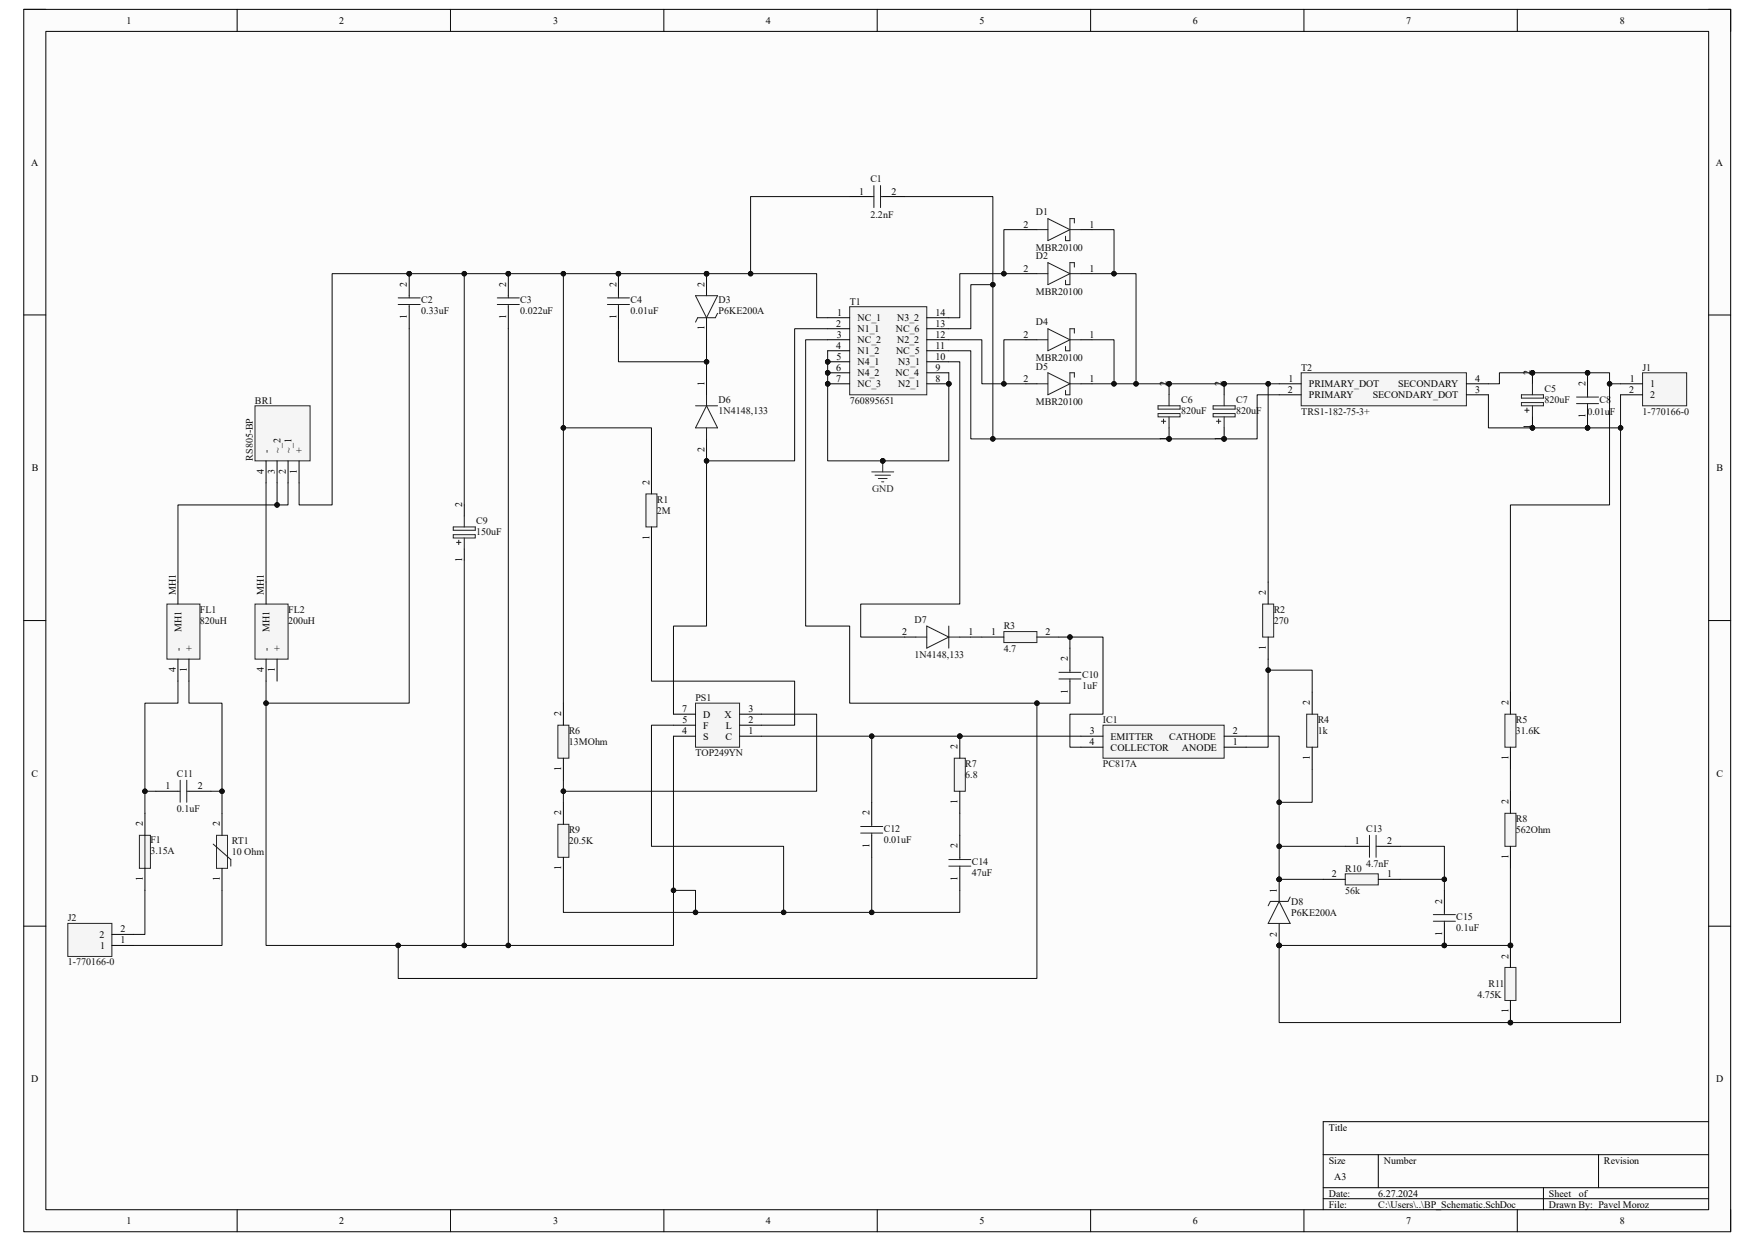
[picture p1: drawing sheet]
# Altium schematic sheet BP_Schematic.SchDoc
size A3; SheetNumber: 1; SheetTotal: 1

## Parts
BR1  RS805-BP  [RS805BP]
C1  2.2nF  [GRM21x]
C2  0.33uF  [CAPC9863X510N]
C3  0.022uF  [ECHU_E1_E2_E3_E3a_4]
C4  0.01uF  [GRM21x]
C5  820uF  [T520H]
C6  820uF  [T520H]
C7  820uF  [T520H]
C8  0.01uF  [GRM21x]
C9  150uF  [CAPPM7343X310N]
C10  1uF  [ECQE4105KF]
C11  0.1uF  [CAPC2012X135N]
C12  0.01uF  [GRM21x]
C13  4.7nF  [B32652_(18_x_6)]
C14  47uF  [KR355WD7LG274MH01L]
C15  0.1uF  [B32652_(18_x_6)]
D1  MBR20100  [TO508P485X1018X1930-2P]
D2  MBR20100  [TO508P485X1018X1930-2P]
D3  P6KE200A  [DIOAD1936W88L640D324]
D4  MBR20100  [TO508P485X1018X1930-2P]
D5  MBR20100  [TO508P485X1018X1930-2P]
D6  1N4148,133  [DIOAD1165W56L425D185]
D7  1N4148,133  [DIOAD1165W56L425D185]
D8  P6KE200A  [DIOAD1936W88L640D324]
F1  3.15A  [FUSC12145X450N]
FL1  820uH  [DMT220038L]
FL2  200uH  [DMT220038L]
IC1  PC817A  [DIP762W60P254L458H450Q4N]
J1  1-770166-0  [17701660]
J2  1-770166-0  [17701660]
PS1  TOP249YN  [TOP249YN]
R1  2M  [ERA2AED122X]
R2  270  [ERA2AED122X]
R3  4.7  [ERA3AEB101V]
R4  1k  [ERJUP6]
R5  31.6K  [RESC1005X37N]
R6  13MOhm  [RESC1608X55N]
R7  6.8  [ERA3AEB101V]
R8  562Ohm  [ERJUP6]
R9  20.5K  [ERA2AED122X]
R10  56k  [ERJUP6]
R11  4.75K  [ERA3AEB101V]
RT1  10 Ohm  [10D207LD]
T1  760895651  [760895651]
T2  TRS1-182-75-3+  [TRS1182753]

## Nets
GND: T1.4(N1_2) T1.5(N4_1) T1.6(N4_2) T1.7(NC_3) T1.8(N2_1) T1.9(NC_4)
NetBR1_1: BR1.1(+) C1.1 C2.2 C3.2 C4.2 C9.2(-) D3.2(A) R1.2 R6.2 T1.1(NC_1)
NetBR1_2: BR1.2(~_1) BR1.3(~_2) FL1.MH1
NetBR1_4: BR1.4(-) FL2.MH1
NetC1_2: C1.2 C6.1(+) C7.1(+) T1.11(NC_5) T1.13(NC_6) T2.2(PRIMARY)
NetC2_1: C2.1 C3.1 C9.1(+) C10.1 C12.1 C14.1 FL2.4(-) PS1.4(S) PS1.5(F) R9.1 T1.3(NC_2)
NetC4_1: C4.1 D3.1(K) D6.1(K)
NetC5_1: C5.1(+) C8.1 C15.1 D8.2(A) J1.2 R8.1 R11.1 R11.2 T2.3(SECONDARY_DOT)
NetC5_2: C5.2(-) C8.2 J1.1 R5.2 T2.4(SECONDARY)
NetC6_2: C6.2(-) C7.2(-) D1.1(K) D2.1(K) D4.1(K) D5.1(K) R2.2 T2.1(PRIMARY_DOT)
NetC10_2: C10.2 IC1.4(COLLECTOR) R3.2
NetC11_1: C11.1 F1.2 FL1.4(-)
NetC11_2: C11.2 FL1.1(+) RT1.2
NetC12_2: C12.2 IC1.3(EMITTER) PS1.1(C) R7.2
NetC13_1: C13.1 D8.1(K) IC1.2(CATHODE) R4.1 R10.2
NetC13_2: C13.2 C15.2 R10.1
NetC14_2: C14.2 R7.1
NetD1_2: D1.2(A) D2.2(A) T1.14(N3_2)
NetD4_2: D4.2(A) D5.2(A) T1.12(N2_2)
NetD6_2: D6.2(A) PS1.7(D) T1.2(N1_1)
NetD7_1: D7.1(K) R3.1
NetD7_2: D7.2(A) T1.10(N3_1)
NetF1_1: F1.1 J2.2
NetIC1_1: IC1.1(ANODE) R2.1 R4.2
NetJ2_1: J2.1 RT1.1
NetPS1_2: PS1.2(L) R1.1
NetPS1_3: PS1.3(X) R6.1 R9.2
NetR5_1: R5.1 R8.2

Not connected (* = marked no-connect by the designer): FL2 1(+)

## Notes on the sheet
- Pavel Moroz
